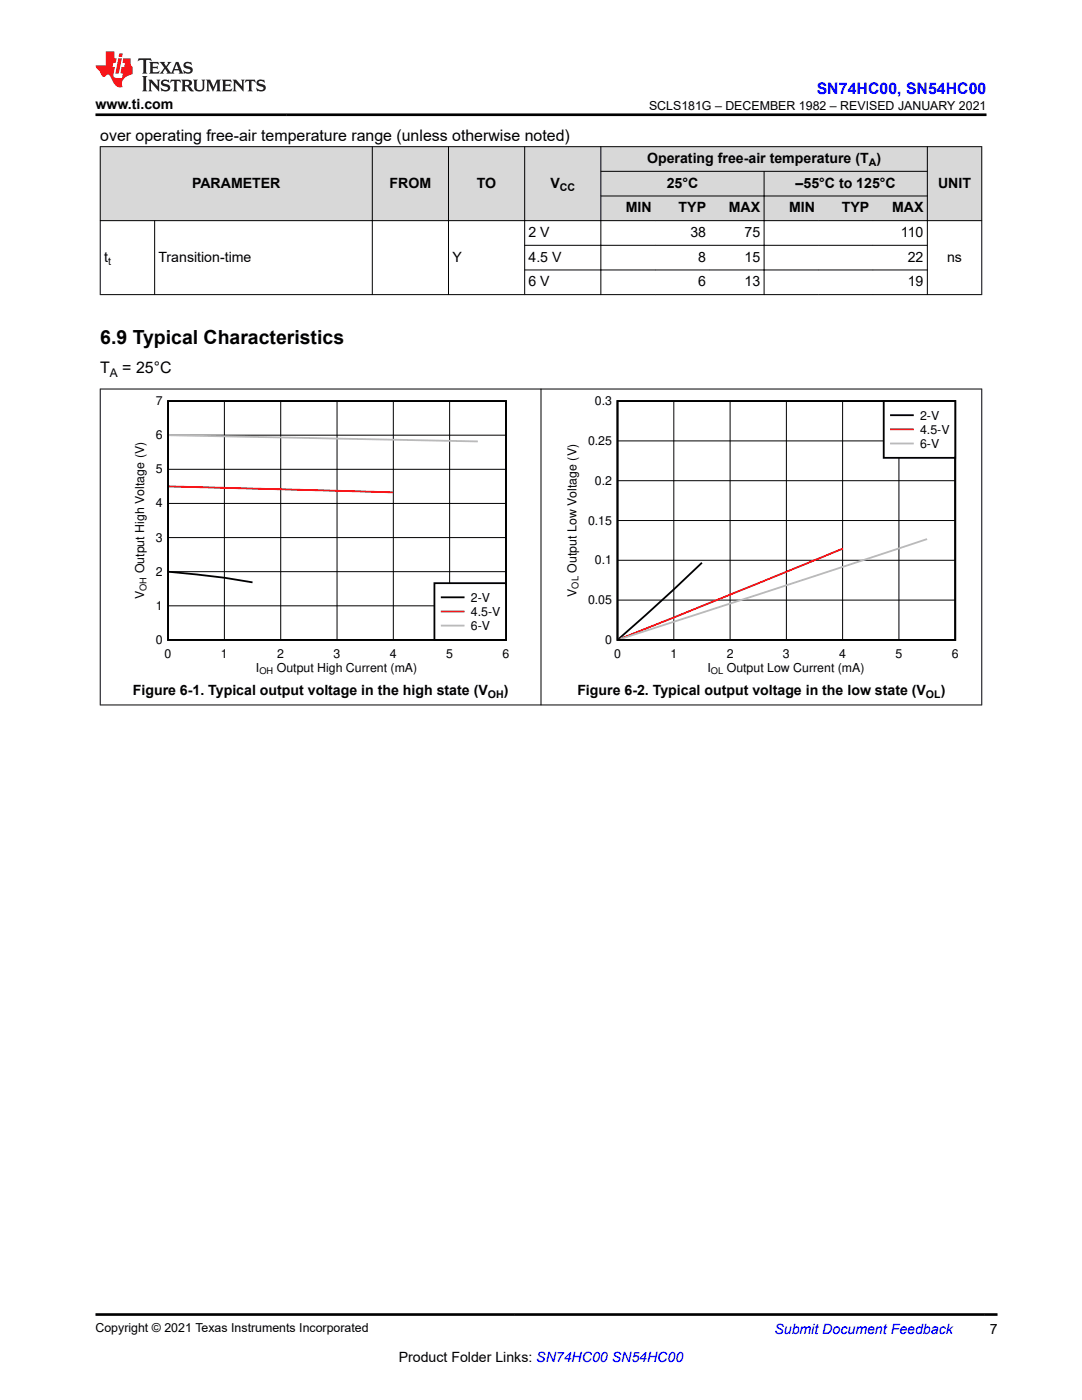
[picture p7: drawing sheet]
<svg xmlns="http://www.w3.org/2000/svg" width="216mm" height="279mm" viewBox="0 0 216 279" stroke-linecap="round" stroke-linejoin="round" font-family="sans-serif">
<g fill="#d8d8d8">
<path d="M20 29.3h175.9v4.9h-175.9z" fill-rule="evenodd"/>
<path d="M20 34.2h175.9v4.9h-175.9z" fill-rule="evenodd"/>
<path d="M20 39.1h175.9v4.9h-175.9z" fill-rule="evenodd"/>
<path d="M20.1 29.3h54.1v14.7h-54.1z" fill-rule="evenodd"/>
<path d="M74.4 29.3h15v14.7h-15z" fill-rule="evenodd"/>
<path d="M89.6 29.3h15v14.7h-15z" fill-rule="evenodd"/>
<path d="M104.8 29.3h15v14.7h-15z" fill-rule="evenodd"/>
<path d="M120 29.3h65v4.8h-65z" fill-rule="evenodd"/>
<path d="M185.1 29.3h10.7v14.7h-10.7z" fill-rule="evenodd"/>
<path d="M120 34.3h32.4v4.8h-32.4z" fill-rule="evenodd"/>
<path d="M152.5 34.3h32.5v4.8h-32.5z" fill-rule="evenodd"/>
<path d="M120 39.2h10.8v4.8h-10.8z" fill-rule="evenodd"/>
<path d="M130.8 39.2h10.8v4.8h-10.8z" fill-rule="evenodd"/>
<path d="M141.6 39.2h10.8v4.8h-10.8z" fill-rule="evenodd"/>
<path d="M152.5 39.2h10.8v4.8h-10.8z" fill-rule="evenodd"/>
<path d="M163.3 39.2h10.9v4.8h-10.9z" fill-rule="evenodd"/>
<path d="M174.2 39.2h10.8v4.8h-10.8z" fill-rule="evenodd"/>
</g>
<g fill="none" stroke="#000" stroke-width=".2">
<path d="M19.9 29.3h176.1M20 29.2v29.7M74.3 29.2v29.7M89.5 29.2v29.7M104.7 29.2v29.7M119.8 34.2h65.3M119.8 39.1h65.3M119.9 29.2v29.7M152.5 34.1v24.8M185 29.2v29.7M195.9 29.2v29.7M19.9 44h176.1"/>
<path d="M19.9 58.8h176.1M30.9 44v14.9M104.6 49h80.5M104.6 53.9h80.5M33.5 93.7h67.5M33.5 86.8h67.5M44.8 80v47.7M56 80v47.7M67.3 80v47.7M78.5 80v47.7M89.7 80v47.7M33.5 114.1h67.5"/>
<path d="M33.5 107.3h67.5M33.5 100.5h67.5M33.5 120.9h67.5"/>
</g>
<path d="M33.5 80h67.5v47.7h-67.5zM33.7 114.1l11.1 1.2 5.6 .9" fill="none" stroke="#000" stroke-width=".36"/>
<path d="M33.7 97.1l44.8 1.2" fill="none" stroke="#f00" stroke-width=".36"/>
<path d="M33.7 86.9l61.6 1.2" fill="none" stroke="#b8b8b8" stroke-width=".36"/>
<path d="M86.7 116.4h14.3v11.3h-14.3z" fill-rule="evenodd" fill="#fff"/>
<path d="M123.2 80h67.4v47.7h-67.4zM86.7 116.4h14.3v11.3h-14.3zM88.1 119.2h4.4M140.1 112.3l-5.6 5.3-11.1 9.9" fill="none" stroke="#000" stroke-width=".36"/>
<path d="M168.1 109.5l-44.4 18M88.1 122h4.4" fill="none" stroke="#f00" stroke-width=".36"/>
<path d="M185 107.6l-61.2 19.9M88.1 124.8h4.4" fill="none" stroke="#b8b8b8" stroke-width=".36"/>
<path d="M123.2 95.9h67.4M123.2 88h67.4M134.5 80v47.7M145.7 80v47.7M156.9 80v47.7M168.1 80v47.7M179.4 80v47.7M123.2 119.8h67.4M123.2 111.8h67.4M123.2 103.9h67.4" fill="none" stroke="#000" stroke-width=".2"/>
<path d="M176.3 80h14.3v11.4h-14.3z" fill-rule="evenodd" fill="#fff"/>
<path d="M176.3 80h14.3v11.4h-14.3zM177.8 82.9h4.3" fill="none" stroke="#000" stroke-width=".36"/>
<path d="M177.8 85.7h4.3" fill="none" stroke="#f00" stroke-width=".36"/>
<path d="M177.8 88.5h4.3" fill="none" stroke="#b8b8b8" stroke-width=".36"/>
<path d="M19.9 77.6h176.1M20 77.6v63.2M107.9 77.6v63.2M195.9 77.6v63.2M19.9 140.7h176.1" fill="none" stroke="#000" stroke-width=".2"/>
<path d="M27.7 11.6l-.2 .6 .5-.2h.6v.1v2.2l-.2 .4h1l-.2-.4v-2.2v-.1h.5l.5 .2-.1-.6zM29.8 12.4l.2 .3v1.6l-.2 .4h1.9l.1-.6a1.08 1.08 0 0 1-1.3 .2v-.7h.6l.4 .2v-.7l-.4 .2h-.6v-.5l.2-.2a1 1 0 0 1 1 .3l-.1-.5zM31.8 12.4l1 1.1-1 1.2h.9l-.2-.2 .4-.8 .5 .8-.2 .2h1.6l-.2-.2 .1-.5h1l.1 .5-.1 .2h.9l-.2-.4-.8-1.9h-.5l-1 2.1-.8-1.1 .9-1h-.8l.2 .2-.5 .6-.3-.6 .1-.2zM35.2 12.8l.4 1h-.8zM36.8 12.5a.65 .65 0 0 0-.2 .7 .65 .65 0 0 0 .6 .5l.7 .1 .1 .3a.79 .79 0 0 1-.7 .4 .79 .79 0 0 1-.7-.5l.1 .7 .2-.1a.93 .93 0 0 0 1.1 0 .93 .93 0 0 0 .4-.9 1.46 1.46 0 0 0-1.2-.6l-.1-.3a1.09 1.09 0 0 1 1.2 .2l-.2-.6-.1 .1-.6-.2zM28.4 15.2l.2 .4v2.2l-.2 .4h1l-.2-.4v-2.2l.2-.4zM29.6 15.9l.2 .4v1.5l-.2 .4h.8l-.3-.4v-1.3l1.7 1.8v-2l.2-.4h-.8l.2 .2 .1 1.1-1.2-1.3zM32.3 16a.65 .65 0 0 0-.2 .8 .65 .65 0 0 0 .7 .4l.6 .2 .1 .2a.79 .79 0 0 1-.7 .4 .79 .79 0 0 1-.7-.5l.1 .7 .2-.1a.93 .93 0 0 0 1.1 .1 .93 .93 0 0 0 .4-1 1.46 1.46 0 0 0-1.2-.5l-.1-.4a1.09 1.09 0 0 1 1.2 .2l-.2-.6-.1 .1-.6-.1zM34.1 15.9l-.1 .6a.63 .63 0 0 1 .7-.3l.1 1.6-.3 .4h1l-.2-.4v-1.6a.66 .66 0 0 1 .8 .3l-.1-.6zM36.2 15.9l.2 .4v1.5l-.2 .4h.9l-.2-.2v-.7h.5l.1 .2a.79 .79 0 0 0 1.2 .6l-1-.9a.61 .61 0 0 0 .6-.6 .61 .61 0 0 0-.5-.7zM36.9 16.2h.2a.47 .47 0 0 1 .5 .1 .47 .47 0 0 1 .1 .5l-.2 .1-.6 .1zM38.5 15.9l.2 .2a2.27 2.27 0 0 0 .4 2 1.04 1.04 0 0 0 1.7-.7v-1.3l.2-.2h-.8l.2 .4v1.1a.6 .6 0 0 1-.6 .6 .6 .6 0 0 1-.6-.6v-1.1l.3-.4zM41.1 15.9l.2 .4v1.5l-.2 .4h.7l-.2-.4v-1.4l.9 1.9 .8-1.9v1.4l-.2 .4h1l-.3-.4v-1.5l.3-.4h-.8l-.7 1.5-.7-1.5zM44.3 15.9l.2 .4v1.5l-.2 .4h1.9l.1-.6a1.09 1.09 0 0 1-1.3 .2v-.7h.6l.4 .2v-.6l-.4 .2h-.6v-.6l.2-.1a1.01 1.01 0 0 1 1 .3l-.1-.6zM46.4 15.9l.3 .4v1.5l-.3 .4h.8l-.2-.4v-1.3l1.6 1.8v-2l.2-.4h-.7l.2 .2v1.1l-1.2-1.3zM49 15.9l-.1 .6a.63 .63 0 0 1 .8-.3v1.6l-.3 .4h1l-.2-.4v-1.6a.66 .66 0 0 1 .8 .3l-.1-.6zM51.4 16a.65 .65 0 0 0-.2 .8 .65 .65 0 0 0 .6 .4l.6 .2 .2 .2a.79 .79 0 0 1-.8 .4 .79 .79 0 0 1-.6-.5l.1 .7 .2-.1a.93 .93 0 0 0 1 .1 .93 .93 0 0 0 .5-1 1.46 1.46 0 0 0-1.3-.5l-.1-.4a1.09 1.09 0 0 1 1.3 .2l-.2-.6-.2 .1-.5-.1z" fill="#231f20"/>
<path d="M21.1 10.3v2.7h-2v.4l.9 1a.95 .95 0 0 0 .9 .9 .59 .59 0 0 1 .6-.4 .59 .59 0 0 1 .5 .3l.4 .8a1.59 1.59 0 0 0 2.1 1.4 1.61 1.61 0 0 1 1-2.3l1-.3-.1-1.5a1.59 1.59 0 0 1-.4-1.7h-1.4l-.2 .9h.5l-.1 .9h-.5l-.2 .9v.3l.4 .1-.2 .9h-.6a.73 .73 0 0 1-1.1-.7l.3-1.5h-.5l.2-.9h.5l.2-.9h-.5v-1.3zM23.6 11.6l-.6 3.1h.7l.6-3.1zM23.8 10.7l-.1 .6h.7l.1-.6z" fill="#ed1c24"/>
<path d="M19 22.9h177.8M19 262.3h180" fill="none" stroke="#000" stroke-width=".53"/>
<text font-size="3.9" x="20" y="68.6">6.9 Typical Characteristics</text>
<text font-size="3.2" fill="#00f" x="163" y="18.7">SN74HC00, SN54HC00</text>
<g font-size="3.2">
<text x="20" y="28.2">over operating free-air temperature range (unless otherwise noted)</text>
<text x="20" y="74.5">T</text>
<text x="24.4" y="74.5">= 25°C</text>
</g>
<g font-size="2.8">
<text x="19" y="21.8">www.ti.com</text>
<text x="129.1" y="32.5">Operating free-air temperature (T )</text>
<text x="38.3" y="37.5">PARAMETER</text>
<text x="77.7" y="37.5">FROM</text>
<text x="95.2" y="37.5">TO</text>
<text x="109.8" y="37.5">V</text>
<text x="133" y="37.5">25°C</text>
<text x="158.8" y="37.5">–55°C to 125°C</text>
<text x="187.2" y="37.5">UNIT</text>
<text x="105.5" y="47.3">2 V</text>
<text x="124.9" y="42.4">MIN</text>
<text x="135.4" y="42.4">TYP</text>
<text x="137.8" y="47.3">38</text>
<text x="145.4" y="42.4">MAX</text>
<text x="148.6" y="47.3">75</text>
<text x="157.4" y="42.4">MIN</text>
<text x="168" y="42.4">TYP</text>
<text x="178" y="42.4">MAX</text>
<text x="179.8" y="47.3">110</text>
<text x="20.8" y="52.2">t</text>
<text x="31.6" y="52.2">Transition-time</text>
<text x="90.3" y="52.2">Y</text>
<text x="105.5" y="52.2">4.5 V</text>
<text x="139.3" y="52.2">8</text>
<text x="148.6" y="52.2">15</text>
<text x="181.1" y="52.2">22</text>
<text x="189" y="52.2">ns</text>
<text x="105.5" y="57.2">6 V</text>
<text x="139.3" y="57.2">6</text>
<text x="148.6" y="57.2">13</text>
<text x="181.1" y="57.2">19</text>
<text x="26.5" y="138.7">Figure 6-1. Typical output voltage in the high state (V</text>
<text x="100.5" y="138.7">)</text>
<text x="115.2" y="138.7">Figure 6-2. Typical output voltage in the low state (V</text>
<text x="187.7" y="138.7">)</text>
<text x="197.5" y="266.1">7</text>
<text x="79.6" y="271.7">Product Folder Links: SN74HC00 SN54HC00</text>
</g>
<text font-size="2.8" fill="#00f" x="154.5" y="266.2">Submit Document Feedback</text>
<g font-size="2.5">
<text x="129.5" y="21.9">SCLS181G – DECEMBER 1982 – REVISED JANUARY 2021</text>
<text x="31.1" y="80.9">7</text>
<text x="118.7" y="80.9">0.3</text>
<text x="183.6" y="83.7">2-V</text>
<text x="31.1" y="87.7">6</text>
<text x="117.3" y="88.8">0.25</text>
<text x="183.6" y="86.6">4.5-V</text>
<text x="183.6" y="89.4">6-V</text>
<text x="31.1" y="94.5">5</text>
<text x="31.1" y="101.3">4</text>
<text x="118.7" y="96.7">0.2</text>
<text x="117.3" y="104.7">0.15</text>
<text x="31.1" y="108.1">3</text>
<text x="118.7" y="112.6">0.1</text>
<text x="28.8" y="119.5" transform="rotate(-90 28.8 119.5)">V</text>
<text x="28.8" y="114.4" transform="rotate(-90 28.8 114.4)">Output High Voltage (V)</text>
<text x="31.1" y="114.9">2</text>
<text x="115" y="119.1" transform="rotate(-90 115 119.1)">V</text>
<text x="115" y="114.3" transform="rotate(-90 115 114.3)">Output Low Voltage (V)</text>
<text x="31.1" y="121.7">1</text>
<text x="94" y="120.1">2-V</text>
<text x="94" y="122.9">4.5-V</text>
<text x="94" y="125.7">6-V</text>
<text x="117.3" y="120.6">0.05</text>
<text x="31.1" y="128.5">0</text>
<text x="32.8" y="131.3">0</text>
<text x="44.1" y="131.3">1</text>
<text x="55.3" y="131.3">2</text>
<text x="66.6" y="131.3">3</text>
<text x="77.8" y="131.3">4</text>
<text x="89" y="131.3">5</text>
<text x="100.3" y="131.3">6</text>
<text x="120.8" y="128.5">0</text>
<text x="122.5" y="131.3">0</text>
<text x="133.8" y="131.3">1</text>
<text x="145" y="131.3">2</text>
<text x="156.2" y="131.3">3</text>
<text x="167.5" y="131.3">4</text>
<text x="178.7" y="131.3">5</text>
<text x="189.9" y="131.3">6</text>
<text x="51.1" y="134.2">I</text>
<text x="55.2" y="134.2">Output High Current (mA)</text>
<text x="141.2" y="134.2">I</text>
<text x="145" y="134.2">Output Low Current (mA)</text>
<text x="19" y="265.9">Copyright © 2021 Texas Instruments Incorporated</text>
</g>
<text font-size="2.4" x="21.9" y="75.2">A</text>
<g font-size="2.1">
<text x="173.3" y="33.1">A</text>
<text x="111.7" y="38">CC</text>
<text x="21.6" y="52.8">t</text>
<text x="97.3" y="139.3">OH</text>
<text x="184.8" y="139.3">OL</text>
</g>
<g font-size="1.8">
<text x="29.2" y="117.9" transform="rotate(-90 29.2 117.9)">OH</text>
<text x="115.5" y="117.5" transform="rotate(-90 115.5 117.5)">OL</text>
<text x="51.8" y="134.6">OH</text>
<text x="141.9" y="134.6">OL</text>
</g>
</svg>
